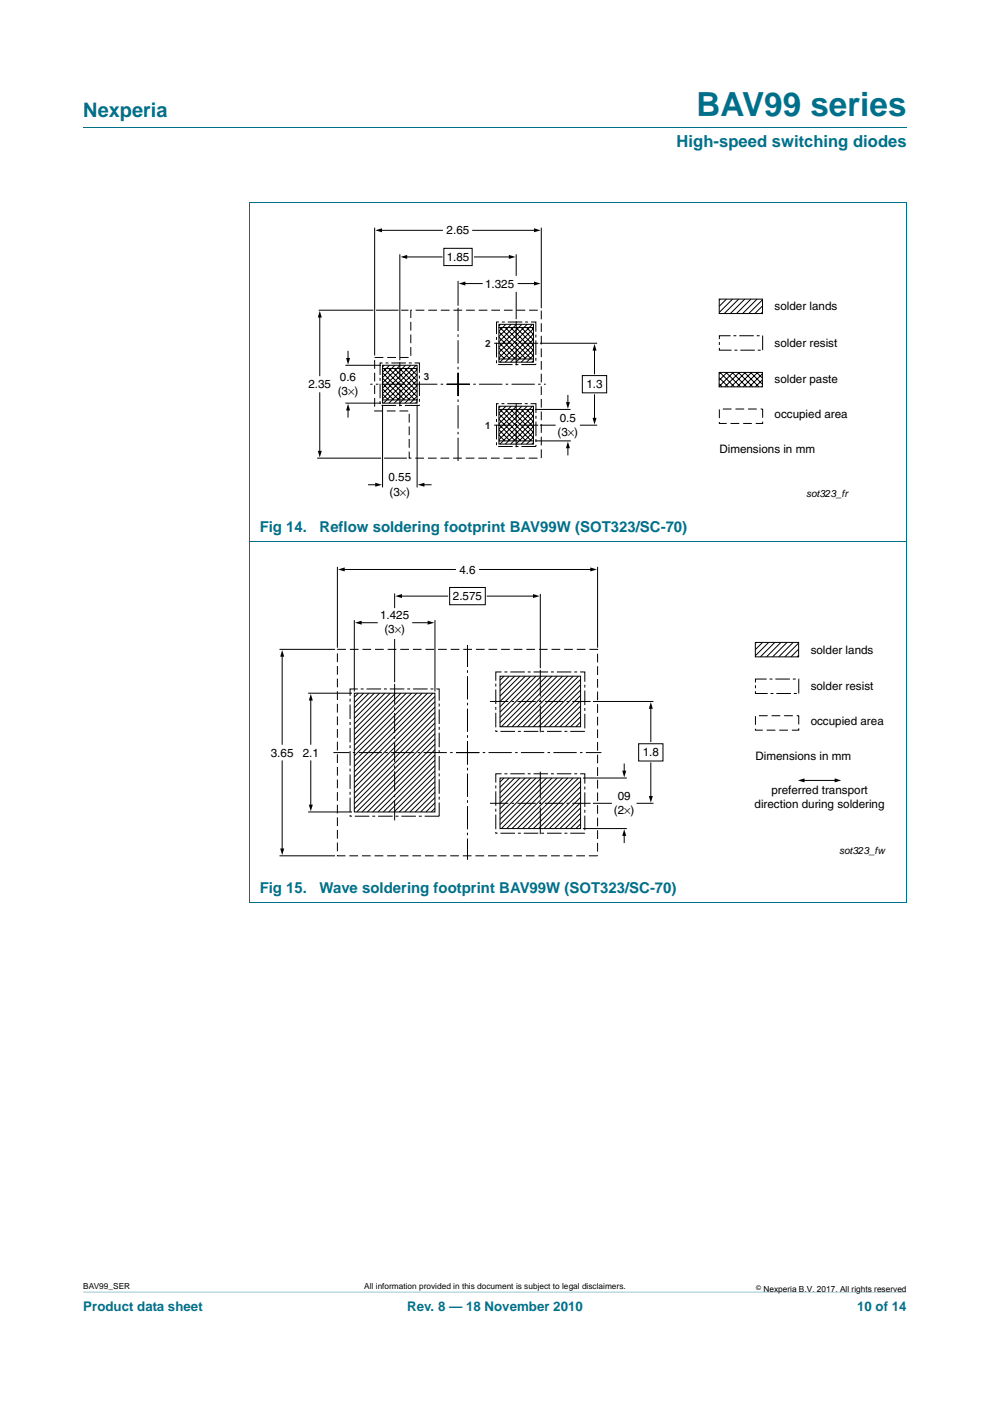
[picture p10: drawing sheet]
<svg xmlns="http://www.w3.org/2000/svg" width="210mm" height="297mm" viewBox="0 0 210 297" stroke-linecap="round" stroke-linejoin="round" font-family="sans-serif">
<path d="M17.7 273.9l174.6 .1z" fill="#00708a"/>
<path d="M17.7 27h174.6M52.9 42.9h139.4M53 42.9v148.4M192.3 42.9v148.4M52.9 114.8h139.4M52.9 191.4h139.4" fill="none" stroke="#00708a" stroke-width=".21"/>
<g fill="none" stroke="#000" stroke-width=".21">
<path d="M79.5 48.3v27.1M80.7 48.8h13.1M84.8 53.9v22.5M86.1 54.5h7.7M94.1 52.6h6v3.7h-6zM97.2 59.6v5.2M100.3 48.8h13.2M100.6 54.5h7.6M109.5 53.9v4.6M114.8 48.3v17M67.6 65.8h11.6M67.8 67v12.7"/>
<path d="M73.3 77.4h7.5M73.8 74.5v1.7M79.8 65.8h4.7M81.1 78.1h7.4M81.1 77.4h7.4v8.1h-7.4zM81.1 79l5.8 5.8M81.4 78.1l6.6 6.7M81.5 77.4l-.4 .4M82.5 78.1l6 6M82.6 77.4l-1.5 1.5M83.6 78.1l4.9 4.9M83.7 77.4l-2.6 2.6"/>
<path d="M84.7 78.1l3.8 3.8M84.9 77.4l-3.8 3.8M85.1 65.8h1.5M85.9 78.1l2.6 2.6M86 77.4l-4.9 4.9M87 78.1l1.5 1.5M87.1 77.4l-6 6M88.1 78.1l.4 .4M88.3 77.4l-7.2 7.2M88.5 78.4l-7.1 7.1M88.5 79.5l-6 6M98.4 60.1h3.9"/>
<path d="M105.8 69.4h7.3M105.8 68.8h7.3v8h-7.3zM105.8 70.4l5.8 5.7M105.8 71.5l4.6 4.6M105.8 72.6l3.5 3.5M105.8 73.7l2.4 2.4M105.8 74.9l1.3 1.2M105.8 76l.1 .1M105.9 76.1h7.3M106 69.4l6.7 6.7M106.2 68.8l-.4 .3M107.2 69.4l5.9 6"/>
<path d="M107.3 68.8l-1.5 1.4M108.3 69.4l4.8 4.9M108.4 68.8l-2.6 2.6M109.4 69.4l3.7 3.8M109.5 61.9v5.8M109.5 68.8l-3.7 3.7M109.9 60.1h3.6M110.5 69.4l2.6 2.6M110.7 68.8l-4.9 4.8M111.7 69.4l1.4 1.5M111.8 68.8l-6 6M112.8 69.4l.3 .4"/>
<path d="M112.9 68.8l-7.1 7.1M113.1 69.7l-7.1 7.1M113.1 70.8l-5.9 6M113.1 71.9l-4.8 4.9M113.1 73.1l-3.7 3.7M113.1 74.2l-2.5 2.6M113.1 75.3l-1.4 1.5M113.1 76.5l-.3 .3M114.5 72.8h12.2M123.5 79.6h5.2v3.7h-5.2zM126.1 74v5.2M152.5 79h9.2v3h-9.2z"/>
<path d="M152.6 63.4h9.1v3.1h-9.1zM152.7 79l3.1 3M152.8 63.4l-.2 .2M152.9 79l-.4 .3M154 79l3.1 3M154.1 63.4l-1.5 1.5M154.2 79l-1.7 1.6M155.3 79l3.1 3M155.4 63.4l-2.8 2.8M155.5 79l-3 2.9M156.6 79l3.1 3M156.7 63.4l-3.1 3.1"/>
<path d="M156.8 79l-3.1 3M157.9 79l3.1 3M158 63.4l-3.1 3.1M158.1 79l-3.1 3M159.2 79l2.5 2.5M159.3 63.4l-3.1 3.1M159.4 79l-3.1 3M160.5 79l1.2 1.2M160.6 63.4l-3.1 3.1M160.7 79l-3.1 3M161.7 79.2l-2.8 2.8M161.7 66.2l-.3 .3"/>
<path d="M161.7 64.9l-1.6 1.6M161.7 63.6l-2.9 2.9M67.3 97.1h13.5M67.8 83.3v12.6M73.3 85.5h7.5M73.8 86.7v1.7M81.1 80.2l4.7 4.6M81.1 81.3l3.5 3.5M81.1 82.4l2.4 2.4M81.1 83.6l1.3 1.2M81.1 84.7l.1 .1M81.1 85.8v17.5"/>
<path d="M81.2 84.8h7.3M81.5 97.1h4.8M88.5 80.6l-4.9 4.9M88.5 81.8l-3.8 3.7M88.5 82.9l-2.6 2.6M88.5 84l-1.5 1.5M88.5 85.1l-.4 .4M88.5 85.8v17.5M105.8 86.8h7.3M105.8 86.1h7.3v8.1h-7.3zM105.8 87.7l5.8 5.8M105.8 88.9l4.6 4.6"/>
<path d="M105.8 90l3.5 3.5M105.8 91.1l2.4 2.4M105.8 92.2l1.3 1.3M105.8 93.4l.1 .1M105.9 93.5h7.3M106 86.8l6.7 6.7M106.2 86.1l-.4 .4M107.2 86.8l5.9 6M107.3 86.1l-1.5 1.5M108.3 86.8l4.8 4.9M108.4 86.1l-2.6 2.6M109.4 86.8l3.7 3.7"/>
<path d="M109.5 86.1l-3.7 3.8M110.5 86.8l2.6 2.6M110.7 86.1l-4.9 4.9M111.7 86.8l1.4 1.5M111.8 86.1l-6 6M112.8 86.8l.3 .4M112.9 86.1l-7.1 7.1M113.1 87.1l-7.1 7.1M113.1 88.2l-5.9 6M113.1 89.3l-4.8 4.9M113.1 90.4l-3.7 3.8M113.1 91.6l-2.5 2.6"/>
<path d="M113.1 92.7l-1.4 1.5M113.1 93.8l-.3 .4M113.5 86.8h7.5M113.6 93.5h7.5M114.5 90.1h3.4M120.5 83.8v1.7M120.5 94.8v1.6M123 90.1h3.7M126.1 83.7v5.2M152.5 80.1l2 1.9M152.5 81.4l.7 .6M161.7 81.8l-.2 .2"/>
<path d="M161.7 80.5l-1.5 1.5M78.2 102.8h1.7M89.7 102.8h1.7M59.3 137.7h11.8M59.8 138.9v18.9M71.6 120.2v17.1M72.8 120.7h23.8M75.2 131.5v15.1M76.4 132h3.6M83.7 125.8v3.1M83.7 135.5v9.2M85 126.4h9.9"/>
<path d="M87.5 132h3.5M92.3 131.5v15.1M95.4 124.6h7.5v3.6h-7.5zM101.7 120.7h23.8M103.3 126.4h10M114.6 125.9v15.8M126.7 120.2v17.1M160.2 136.2h9.2v3.1h-9.2zM160.4 136.2l-.2 .2M161.7 136.2l-1.5 1.5M163 136.2l-2.8 2.8M164.3 136.2l-3 3.1"/>
<path d="M165.6 136.2l-3 3.1M166.9 136.2l-3 3.1M168.2 136.2l-3 3.1M169.4 138.9l-.3 .4M169.4 137.6l-1.6 1.7M169.4 136.3l-2.9 3M65.4 147h9.3M65.9 148.2v9.6M75.2 147h17.1v25.2h-17.1zM76 147l-.8 .8M77.1 147l-1.9 2M78.3 147l-3.1 3.1"/>
<path d="M79.4 147l-4.2 4.2M80.5 147l-5.3 5.3M81.6 147l-6.4 6.5M82.8 147l-7.6 7.6M83.9 147l-8.7 8.7M85 147l-9.8 9.9M86.2 147l-11 11M87.3 147l-12.1 12.1M88.4 147l-13.2 13.2M89.5 147l-14.3 14.4M90.7 147l-15.5 15.5M91.8 147l-16.6 16.6"/>
<path d="M92.3 147.7l-17.1 17.1M92.3 148.8l-17.1 17.1M92.3 149.9l-17.1 17.1M92.3 151l-17.1 17.1M92.3 152.2l-17.1 17.1M92.3 153.3l-17.1 17.1M92.3 154.4l-17.1 17.1M92.3 155.6l-16.6 16.6M92.3 156.7l-15.5 15.5M92.3 157.8l-14.4 14.4M92.3 158.9l-13.3 13.3M106.1 143.4h17v10.7h-17z"/>
<path d="M106.9 143.4l-.9 .8M108 143.4l-2 1.9M109.2 143.4l-3.2 3.1M110.3 143.4l-4.3 4.2M111.4 143.4l-5.4 5.3M112.5 143.4l-6.5 6.5M113.7 143.4l-7.7 7.6M114.8 143.4l-8.8 8.7M115.9 143.4l-9.9 9.8M117.1 143.4l-10.8 10.7M118.2 143.4l-10.7 10.7M119.3 143.4l-10.7 10.7"/>
<path d="M120.4 143.4l-10.7 10.7M121.6 143.4l-10.7 10.7M122.7 143.4l-10.7 10.7M123.2 144l-10.1 10.1M123.2 145.2l-9 8.9M123.2 146.3l-7.8 7.8M123.2 147.4l-6.7 6.7M123.2 148.6l-5.6 5.5M123.2 149.7l-4.4 4.4M123.2 150.8l-3.3 3.3M123.2 152l-2.2 2.1M123.2 153.1l-1.1 1"/>
<path d="M125.8 148.7h12.8M135.5 157.7h5.1v3.6h-5.1zM138 150v7.2M59.8 161.3v18.9M65.4 172.2h9.3M65.9 161.3v9.6M92.3 164.6l-7.6 7.6M92.3 165.7l-6.5 6.5M92.3 166.8l-5.4 5.4M92.3 168l-4.2 4.2M92.3 169.1l-3.1 3.1M92.3 170.2l-2 2"/>
<path d="M92.3 171.4l-.8 .8M92.3 160.1l-12.1 12.1M92.3 161.2l-11 11M92.3 162.3l-9.9 9.9M92.3 163.5l-8.7 8.7M106.1 165h17v10.7h-17zM106.9 165l-.9 .8M108 165l-2 1.9M109.2 165l-3.2 3.1M110.3 165l-4.3 4.2M111.4 165l-5.4 5.3M112.5 165l-6.5 6.5"/>
<path d="M113.7 165l-7.7 7.6M114.8 165l-8.8 8.7M115.9 165l-9.9 9.8M117.1 165l-10.8 10.7M118.2 165l-10.7 10.7M119.3 165l-10.7 10.7M120.4 165l-10.7 10.7M121.6 165l-10.7 10.7M122.7 165l-10.7 10.7M123.2 165.6l-10.1 10.1M123.2 166.8l-9 8.9M123.2 167.9l-7.8 7.8"/>
<path d="M123.2 169l-6.7 6.7M123.2 170.2l-5.6 5.5M123.2 171.3l-4.4 4.4M123.2 172.4l-3.3 3.3M123.2 173.5l-2.2 2.2M123.2 174.7l-1.1 1M123.6 175.7h9.4M123.6 165h9.4M125.8 170.3h4M132.4 162v1.7M132.4 176.9v1.7M135 170.3h3.6"/>
<path d="M138 161.7v7.3M170 165.5h7.3M59.3 181.4h11.8"/>
</g>
<path d="M80.6 77h8.4v9h-8.4zM105.3 68.3h8.4v9h-8.4zM152.6 71.2h9.2v3h-9.2zM105.3 85.6h8.4v9.1h-8.4zM74.3 146.1h18.9v27h-18.9zM105.2 142.5h18.8v12.6h-18.8zM160.2 144h9.2v3h-9.2zM105.2 164.1h18.8v12.6h-18.8z" fill="none" stroke="#000" stroke-width=".21" stroke-dasharray="3.1 .6 .6 .6" stroke-linecap="butt"/>
<path d="M87.1 65.8h27.7v31.3h-28v-10h-7.3v-11.3h7.6zM152.6 86.7h9.2v3.1h-9.2zM71.6 137.7h55.1v43.7h-55.1zM160.2 151.7h9.2v3.1h-9.2z" fill="none" stroke="#000" stroke-width=".21" stroke-dasharray="1.9 .8" stroke-linecap="butt"/>
<g fill="#000">
<path d="M79.6 48.8l1.4-.4v.8zM84.9 54.5l1.5-.5v.9zM97.3 60.1l1.4-.4v.8zM107.9 54l1.4 .5-1.4 .4zM113.3 59.7l1.4 .4-1.4 .4zM113.3 48.4l1.4 .4-1.4 .4zM67.8 65.9l.5 1.4h-.9zM73.4 75.9h.9l-.5 1.4zM126.1 72.9l.4 1.4h-.8zM67.4 95.6h.9l-.5 1.4zM73.8 85.6l.5 1.4h-.9zM120.5 93.6l.4 1.4h-.9z"/>
<path d="M120 85.3h.9l-.4 1.4zM125.7 88.6h.8l-.4 1.4zM79.6 102.3l1.4 .5-1.4 .4zM88.6 102.8l1.4-.5v.9zM59.8 137.8l.5 1.4h-.9zM71.7 120.7l1.4-.4v.9zM75.3 132l1.4-.4v.8zM83.8 126.4l1.5-.4v.8zM90.7 131.6l1.4 .4-1.4 .4zM113 126l1.5 .4-1.5 .4zM125.2 120.3l1.4 .4-1.4 .5zM65.9 147.1l.4 1.4h-.8z"/>
<path d="M138 148.9l.5 1.4h-.9zM59.4 179.9h.9l-.5 1.4zM65.5 170.6h.8l-.4 1.4zM132.4 175.8l.4 1.4h-.8zM132 163.4h.8l-.4 1.4zM137.6 168.8h.9l-.5 1.4zM169.2 165.5l1.4-.5v.9zM177 165l1.4 .5-1.4 .4z"/>
</g>
<path d="M97.2 79v18.8M94.7 81.5h21M97.2 84v-18.8M99.6 81.5h-21.1M96.7 159.6h30.9M99.2 157.1v25.2M101.6 159.6h-30.9M99.2 162.1v-25.4" fill="none" stroke="#000" stroke-width=".21" stroke-dasharray="4.9 .7 .5 .7" stroke-linecap="butt"/>
<path d="M84.8 76.8v9.3M109.5 68.1v9.4M114.2 72.8h-9.4M109.5 85.5v9.3M114.2 90.1h-9.4" fill="none" stroke="#000" stroke-width=".21" stroke-dasharray="3.7 .7 .5 .7" stroke-linecap="butt"/>
<path d="M83.7 145v29.1" fill="none" stroke="#000" stroke-width=".21" stroke-dasharray="4.2 .7 .5 .7" stroke-linecap="butt"/>
<path d="M103.9 148.7h21.4M103.9 170.3h21.4" fill="none" stroke="#000" stroke-width=".21" stroke-dasharray="3.9 .7 .5 .7" stroke-linecap="butt"/>
<path d="M114.6 142v13.4M114.6 163.6v13.4" fill="none" stroke="#000" stroke-width=".21" stroke-dasharray="5.6 .7 .5 .7" stroke-linecap="butt"/>
<text font-size="7" fill="#00708a" x="147.7" y="24.6">BAV99 series</text>
<text font-size="4.2" fill="#00708a" x="17.7" y="24.9">Nexperia</text>
<text font-size="3.5" fill="#00708a" x="143.5" y="31.1">High-speed switching diodes</text>
<g font-size="3.2" fill="#00708a">
<text x="55.1" y="112.7">Fig 14.</text>
<text x="67.8" y="112.7">Reflow soldering footprint BAV99W (SOT323/SC-70)</text>
<text x="55.1" y="189.3">Fig 15.</text>
<text x="67.8" y="189.3">Wave soldering footprint BAV99W (SOT323/SC-70)</text>
</g>
<g font-size="2.8" fill="#00708a">
<text x="17.7" y="277.9">Product data sheet</text>
<text x="86.4" y="277.9">Rev. 8 — 18 November 2010</text>
<text x="181.8" y="277.9">10 of 14</text>
</g>
<g font-size="2.5">
<text x="94.7" y="49.7">2.65</text>
<text x="94.7" y="55.2">1.85</text>
<text x="102.9" y="61">1.325</text>
<text x="164.3" y="65.8">solder lands</text>
<text x="164.3" y="73.5">solder resist</text>
<text x="65.4" y="82.3">2.35</text>
<text x="71.6" y="83.7">(3×)</text>
<text x="72.1" y="80.8">0.6</text>
<text x="124.4" y="82.2">1.3</text>
<text x="164.3" y="81.3">solder paste</text>
<text x="118.7" y="89.4">0.5</text>
<text x="164.3" y="88.7">occupied area</text>
<text x="118.3" y="92.4">(3×)</text>
<text x="152.6" y="96">Dimensions in mm</text>
<text x="82.4" y="102.1">0.55</text>
<text x="82.6" y="105.1">(3×)</text>
<text x="97.4" y="121.6">4.6</text>
<text x="80.6" y="131.3">1.425</text>
<text x="96.1" y="127.1">2.575</text>
<text x="81.5" y="134.3">(3×)</text>
<text x="171.9" y="138.6">solder lands</text>
<text x="171.9" y="146.3">solder resist</text>
<text x="171.9" y="153.7">occupied area</text>
<text x="57.4" y="160.4">3.65</text>
<text x="64.2" y="160.4">2.1</text>
<text x="136.3" y="160.3">1.8</text>
<text x="160.2" y="161.1">Dimensions in mm</text>
<text x="130.2" y="172.6">(2×)</text>
<text x="131" y="169.6">09</text>
<text x="160" y="171.4">direction during soldering</text>
<text x="163.6" y="168.4">preferred transport</text>
</g>
<g font-size="2.1" fill="#231f20">
<text x="102.9" y="73.5">2</text>
<text x="89.9" y="80.5">3</text>
<text x="102.9" y="90.9">1</text>
</g>
<g font-size="2.1">
<text x="171" y="105.3">sot323_fr</text>
<text x="178" y="181">sot323_fw</text>
</g>
<g font-size="1.8">
<text x="17.7" y="273.3">BAV99_SER</text>
<text x="77.3" y="273.3">All information provided in this document is subject to legal disclaimers.</text>
<text x="161.9" y="273.9">Nexperia B.V. 2017. All rights reserved</text>
</g>
<text font-size="1.4" x="160.4" y="273.4">©</text>
</svg>
